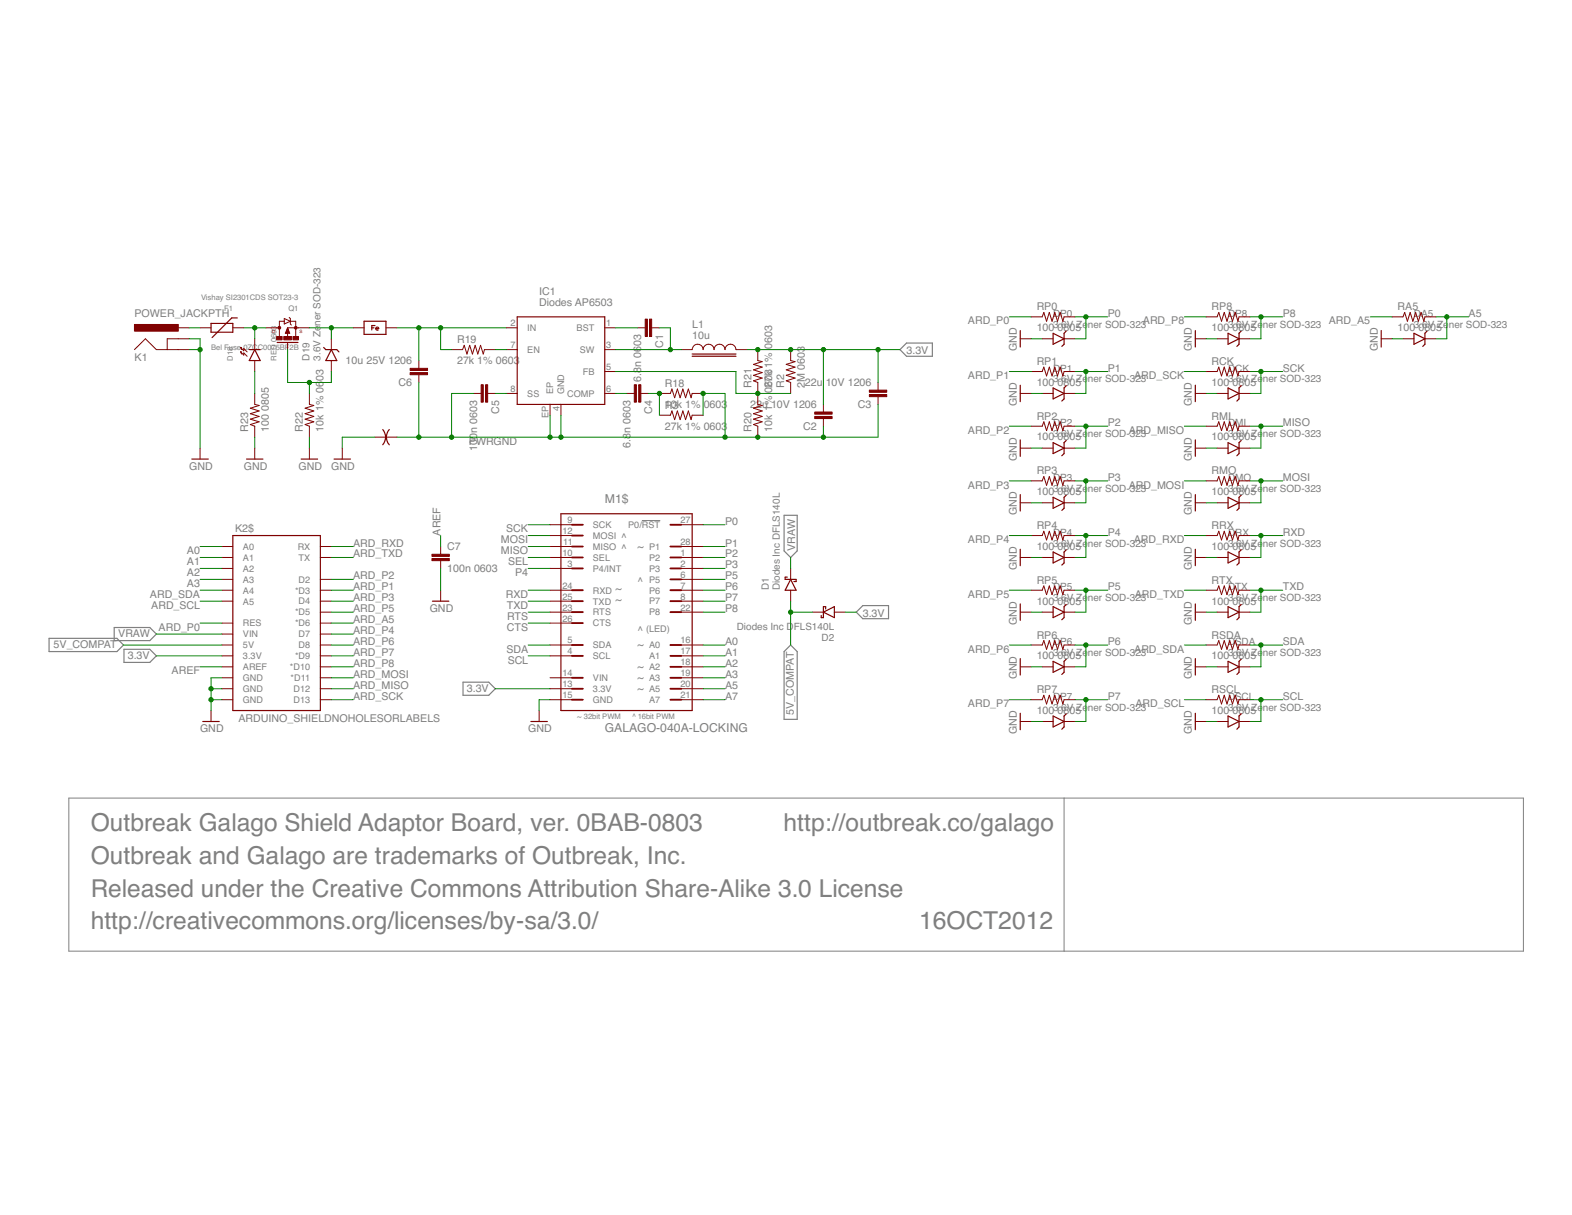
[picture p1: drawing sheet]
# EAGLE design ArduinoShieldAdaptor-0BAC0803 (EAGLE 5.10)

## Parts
16OCT2012  Outbreak Galago Shield Adaptor Board, ver. 0BAB-0803  INFO-BLOCK  [INFO-BLOCK]
C1  6.8n 0603  CAP-0603  [0603]
C2  22u 10V 1206  CAP-1206  [1206]
C3  22u 10V 1206  CAP-1206  [1206]
C4  6.8n 0603  CAP-0603  [0603]
C5  100n 0603  CAP-0603  [0603]
C6  10u 25V 1206  CAP-1206  [1206]
C7  100n 0603  CAP-0603  [0603]
D1  Diodes Inc DFLS140L  DIODE-SCHOTTKY-POWERDI-123  [DIODE-SMT-POWERDI-123]
D2  Diodes Inc DFLS140L  DIODE-SCHOTTKY-POWERDI-123  [DIODE-SMT-POWERDI-123]
D18  RED 0603  LED-0603  [0603-DIODE]
D19  3.6V Zener SOD-323  DIODE-ZENER-SOD323  [SOD-323]
DA5  3.6V Zener SOD-323  DIODE-ZENER-SOD323  [SOD-323]
DCK  3.6V Zener SOD-323  DIODE-ZENER-SOD323  [SOD-323]
DMI  3.6V Zener SOD-323  DIODE-ZENER-SOD323  [SOD-323]
DMO  3.6V Zener SOD-323  DIODE-ZENER-SOD323  [SOD-323]
DP0  3.6V Zener SOD-323  DIODE-ZENER-SOD323  [SOD-323]
DP1  3.6V Zener SOD-323  DIODE-ZENER-SOD323  [SOD-323]
DP2  3.6V Zener SOD-323  DIODE-ZENER-SOD323  [SOD-323]
DP3  3.6V Zener SOD-323  DIODE-ZENER-SOD323  [SOD-323]
DP4  3.6V Zener SOD-323  DIODE-ZENER-SOD323  [SOD-323]
DP5  3.6V Zener SOD-323  DIODE-ZENER-SOD323  [SOD-323]
DP6  3.6V Zener SOD-323  DIODE-ZENER-SOD323  [SOD-323]
DP7  3.6V Zener SOD-323  DIODE-ZENER-SOD323  [SOD-323]
DP8  3.6V Zener SOD-323  DIODE-ZENER-SOD323  [SOD-323]
DRX  3.6V Zener SOD-323  DIODE-ZENER-SOD323  [SOD-323]
DSCL  3.6V Zener SOD-323  DIODE-ZENER-SOD323  [SOD-323]
DSDA  3.6V Zener SOD-323  DIODE-ZENER-SOD323  [SOD-323]
DTX  3.6V Zener SOD-323  DIODE-ZENER-SOD323  [SOD-323]
F1  Bel Fuse 0ZCC0075BF2B  PTC-1812-(4532-METRIC)  [1812-(4532-METRIC)-PTC]
FB1  3A 100@100MHz 0603  FERRITE-BEAD-0603  [0603]
IC1  Diodes AP6503  SWITCHING-REGULATOR-VARIABLE-BUCK-DIODES-AP6503  [EIAJ-SOIC8-3.9MM-EXPOSED-PAD]
K1  POWER_JACKPTH  [POWER_JACK_PTH]
K2$  ARDUINO_SHIELDNOHOLESORLABELS  [DUEMILANOVE_SHIELD_NOHOLES_NOLABELS]
L1  10u  INDUCTOR-6X6MM  [INDUCTOR-SMD-6X6MM]
M1$  GALAGO-040A-LOCKING  [GALAGO-LOCKING]
Q1  Vishay SI2301CDS SOT23-3  MOSFET-P-CHANNEL-VISHAY-SI2301  [SOT23-3]
R2  2M 0603  RESISTOR-0603  [0603]
R3  27k 1% 0603  RESISTOR-0603  [0603]
R18  10k 1% 0603  RESISTOR-0603  [0603]
R19  27k 1% 0603  RESISTOR-0603  [0603]
R20  10k 1% 0603  RESISTOR-0603  [0603]
R21  27k 1% 0603  RESISTOR-0603  [0603]
R22  10k 1% 0603  RESISTOR-0603  [0603]
R23  100 0805  RESISTOR-0805  [0805]
RA5  100 0805  RESISTOR-0805  [0805]
RCK  100 0805  RESISTOR-0805  [0805]
RMI  100 0805  RESISTOR-0805  [0805]
RMO  100 0805  RESISTOR-0805  [0805]
RP0  100 0805  RESISTOR-0805  [0805]
RP1  100 0805  RESISTOR-0805  [0805]
RP2  100 0805  RESISTOR-0805  [0805]
RP3  100 0805  RESISTOR-0805  [0805]
RP4  100 0805  RESISTOR-0805  [0805]
RP5  100 0805  RESISTOR-0805  [0805]
RP6  100 0805  RESISTOR-0805  [0805]
RP7  100 0805  RESISTOR-0805  [0805]
RP8  100 0805  RESISTOR-0805  [0805]
RRX  100 0805  RESISTOR-0805  [0805]
RSCL  100 0805  RESISTOR-0805  [0805]
RSDA  100 0805  RESISTOR-0805  [0805]
RTX  100 0805  RESISTOR-0805  [0805]
U$1  GND-ISOLATOR-0.032"  [GND-ISOLATOR-0.032"]

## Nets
3.3V: C2.1 C3.1 D2.SMALL(A) K2$.3.3V L1.2 M1$.13(3.3V) R2.2 R21.2
5V_COMPAT: D1.SMALL(A) D2.BIG(K) K2$.5V
A0: K2$.A0 M1$.16(A0)
A1: K2$.A1 M1$.17(A1)
A2: K2$.A2 M1$.18(A2)
A3: K2$.A3 M1$.19(A3)
A5: DA5.K M1$.20(A5) RA5.2
A7: M1$.21(A7)
ARD_A5: K2$.D6(*D6) RA5.1
ARD_MISO: K2$.D12 RMI.1
ARD_MOSI: K2$.D11(*D11) RMO.1
ARD_P0: K2$.RES RP0.1
ARD_P1: K2$.D3(*D3) RP1.1
ARD_P2: K2$.D2 RP2.1
ARD_P3: K2$.D4 RP3.1
ARD_P4: K2$.D7 RP4.1
ARD_P5: K2$.D5(*D5) RP5.1
ARD_P6: K2$.D8 RP6.1
ARD_P7: K2$.D9(*D9) RP7.1
ARD_P8: K2$.D10(*D10) RP8.1
ARD_RXD: K2$.RX RRX.1
ARD_SCK: K2$.D13 RCK.1
ARD_SCL: K2$.A5 RSCL.1
ARD_SDA: K2$.A4 RSDA.1
ARD_TXD: K2$.TX RTX.1
AREF: C7.2 K2$.AREF
CTS: M1$.26(CTS)
GND: C7.1 DA5.A DCK.A DMI.A DMO.A DP0.A DP1.A DP2.A DP3.A DP4.A DP5.A DP6.A DP7.A DP8.A DRX.A DSCL.A DSDA.A DTX.A K1.GND K1.GNDBREAK K2$.GND@0(GND) K2$.GND@1(GND) K2$.GND@2(GND) M1$.15(GND) R22.1 R23.1 U$1.A
MISO: DMI.K M1$.11(MISO) RMI.2
MOSI: DMO.K M1$.12(MOSI) RMO.2
N$1: IC1.7(EN) R19.2
N$2: IC1.5(FB) R2.1 R20.2 R21.1
N$3: D18.2(K) F1.2 Q1.3(DRAIN)
N$4: C4.2 R3.1 R18.1
N$5: C4.1 IC1.6(COMP)
N$6: C1.1 IC1.1(BST)
N$7: C1.2 IC1.3(SW) L1.1
N$8: D19.A Q1.1(GATE) R22.2
N$12: C5.2 IC1.8(SS)
N$13: D18.1(A) R23.2
N$14: F1.1 K1.PWR
P0: DP0.K M1$.27(P0/!RST) RP0.2
P1: DP1.K M1$.28(P1) RP1.2
P2: DP2.K M1$.1(P2) RP2.2
P3: DP3.K M1$.2(P3) RP3.2
P4: DP4.K M1$.3(P4/INT) RP4.2
P5: DP5.K M1$.6(P5) RP5.2
P6: DP6.K M1$.7(P6) RP6.2
P7: DP7.K M1$.8(P7) RP7.2
P8: DP8.K M1$.22(P8) RP8.2
PWRGND: C2.2 C3.2 C5.1 C6.2 IC1.4(GND) IC1.EP R3.2 R18.2 R20.1 U$1.B
RTS: M1$.23(RTS)
RXD: DRX.K M1$.24(RXD) RRX.2
SCK: DCK.K M1$.9(SCK) RCK.2
SCL: DSCL.K M1$.4(SCL) RSCL.2
SDA: DSDA.K M1$.5(SDA) RSDA.2
SEL: M1$.10(SEL)
TXD: DTX.K M1$.25(TXD) RTX.2
VIN: C6.1 FB1.2 IC1.2(IN) R19.1
VRAW: D1.BIG(K) D19.K FB1.1 K2$.VIN Q1.2(SOURCE)
Unconnected: M1$.14(VIN)
